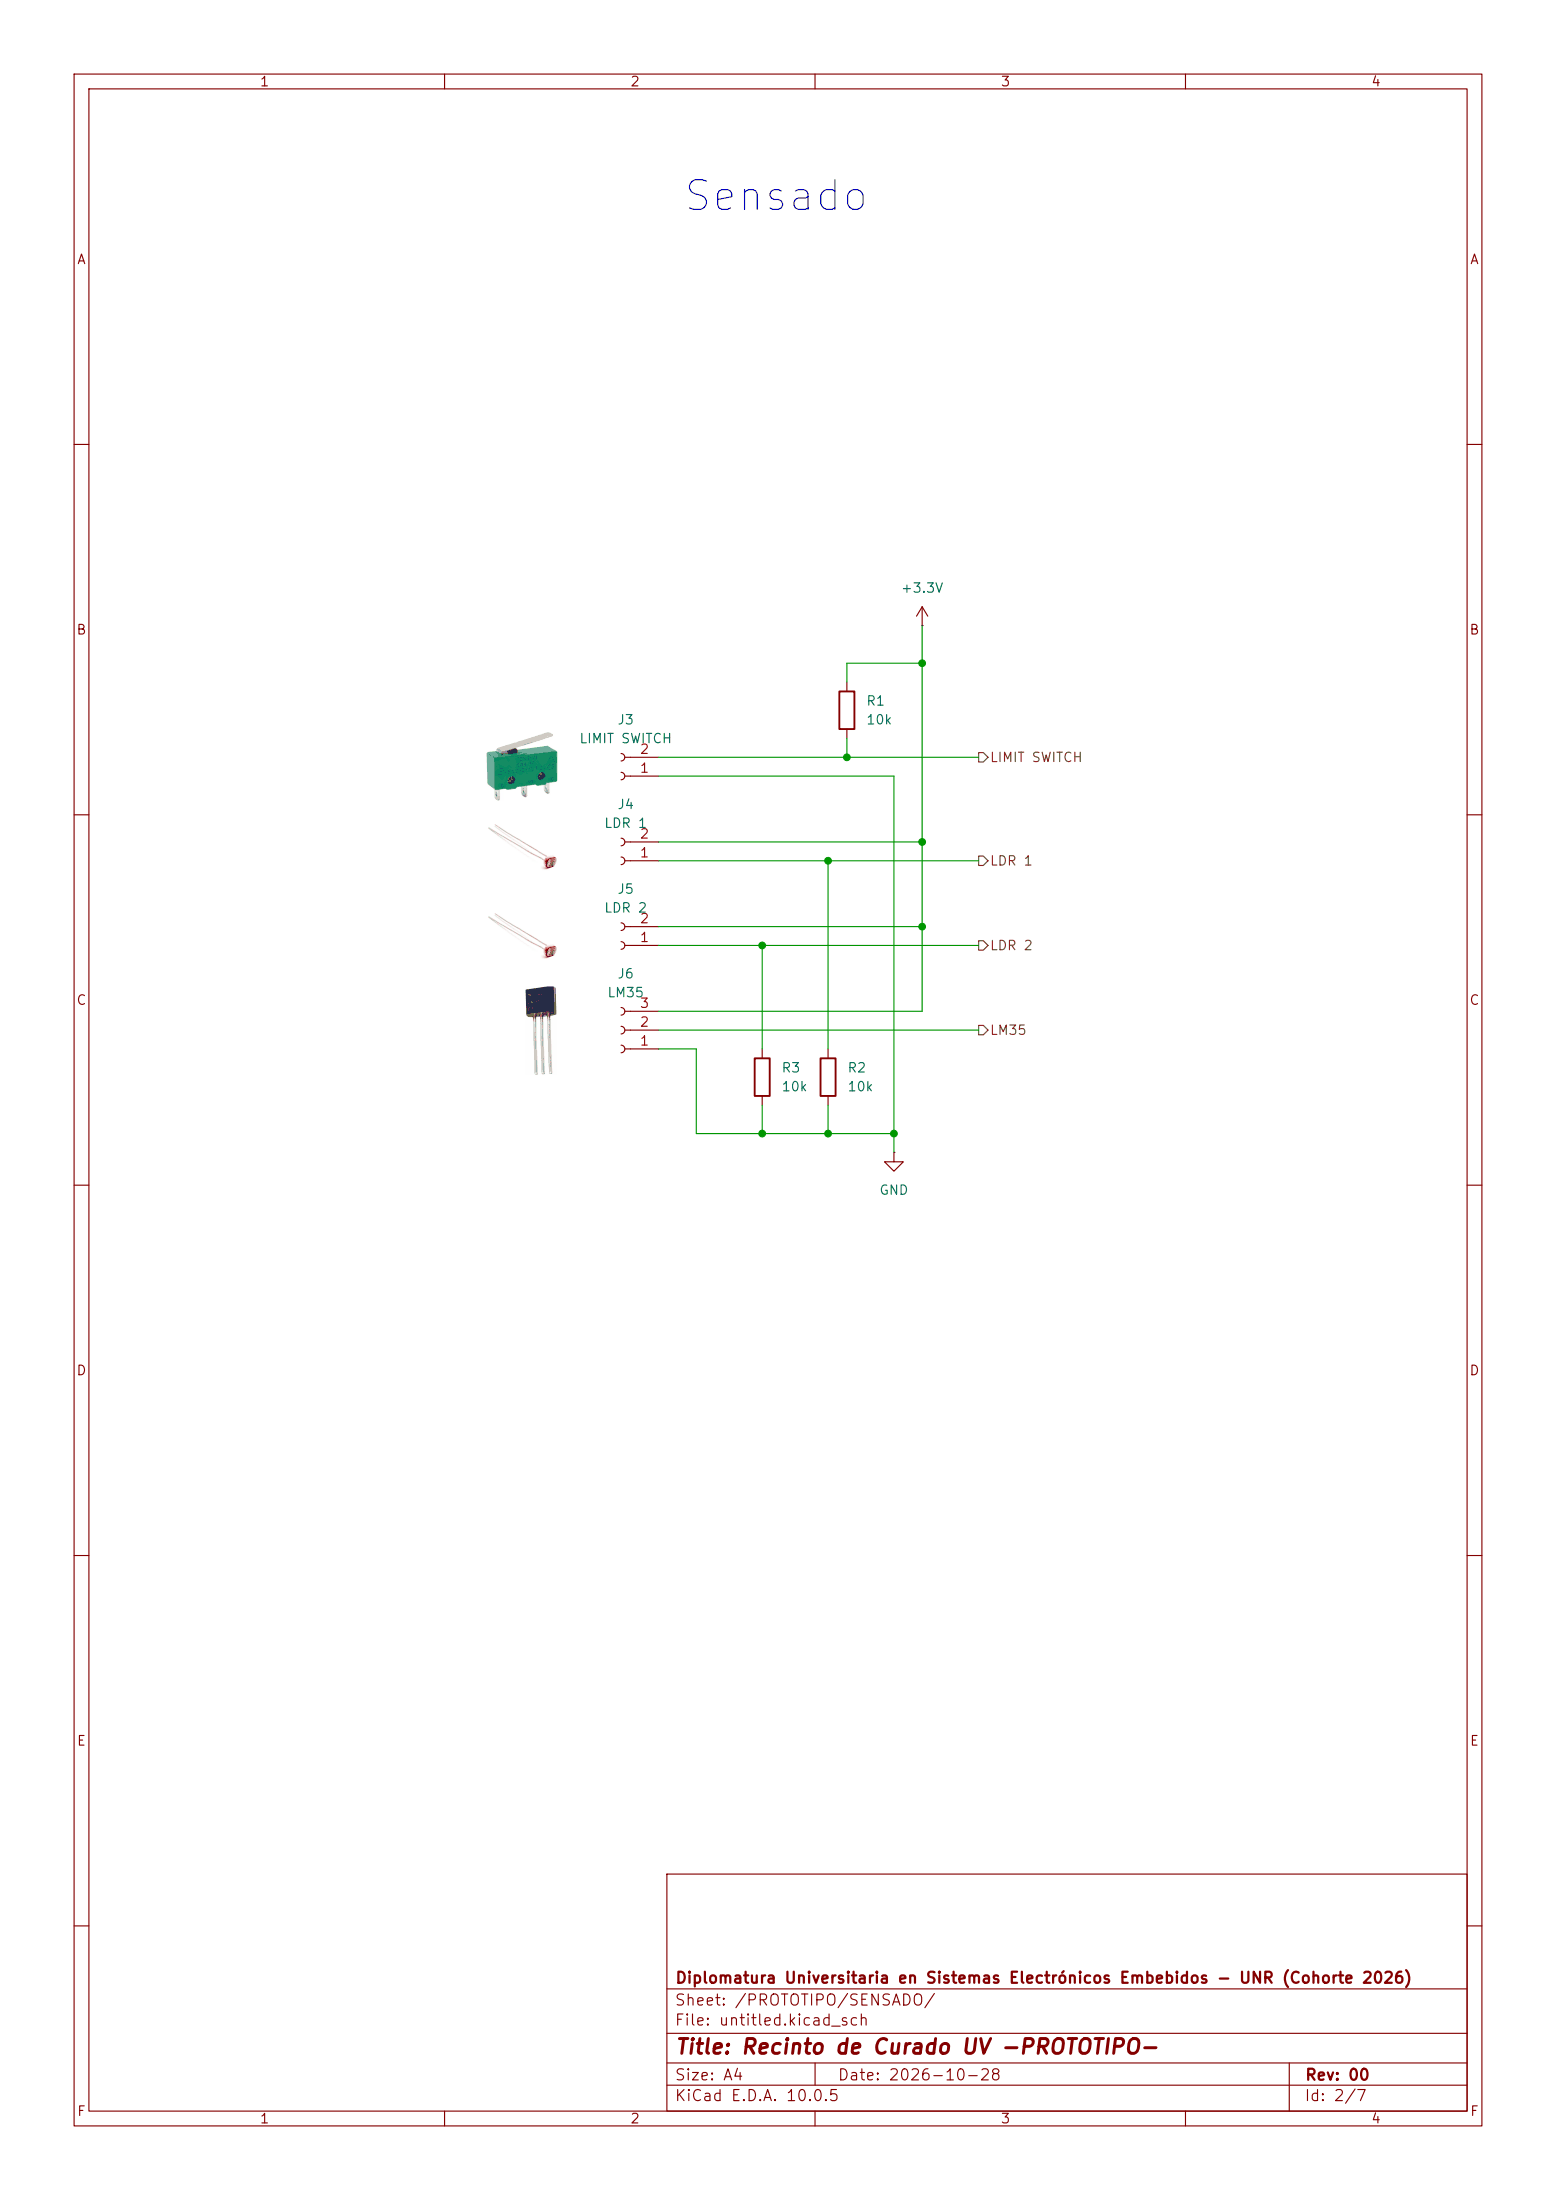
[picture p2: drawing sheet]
(kicad_sch
 (version 20260306)
 (generator "eeschema")
 (generator_version "10.0")
 (paper "A4" portrait)
 (title_block
  (title "Recinto de Curado UV -PROTOTIPO-")
  (date "2026-10-28")
  (rev "00")
  (company "Diplomatura Universitaria en Sistemas Electrónicos Embebidos - UNR (Cohorte 2026)"))
 (lib_symbols
  (symbol "Connector:Conn_01x02_Socket"
   (pin_names
    (offset 1.016) (hide yes)) (exclude_from_sim no) (in_bom yes) (on_board yes)
   (in_pos_files yes)
   (duplicate_pin_numbers_are_jumpers no)
   (property "Reference" "J" (at 0 2.54 0) (show_name no) (do_not_autoplace no) (effects (font (size 1.27 1.27))))
   (property "Value" "Conn_01x02_Socket" (at 0 -5.08 0) (show_name no) (do_not_autoplace no) (effects (font (size 1.27 1.27))))
   (property "Footprint" "" (at 0 0 0) (show_name no) (do_not_autoplace no) (hide yes) (effects (font (size 1.27 1.27))))
   (property "Datasheet" "" (at 0 0 0) (show_name no) (do_not_autoplace no) (hide yes) (effects (font (size 1.27 1.27))))
   (property "Description" "Generic connector, single row, 01x02, script generated" (at 0 0 0) (show_name no) (do_not_autoplace no) (hide yes) (effects (font (size 1.27 1.27))))
   (property "ki_locked" "" (at 0 0 0) (show_name no) (do_not_autoplace no) (effects (font (size 1.27 1.27))))
   (symbol "Conn_01x02_Socket_1_1"
    (polyline (pts (xy -1.27 0) (xy -0.508 0)) (stroke (width 0.1524) (type default)) (fill (type none)))
    (polyline (pts (xy -1.27 -2.54) (xy -0.508 -2.54)) (stroke (width 0.1524) (type default)) (fill (type none)))
    (arc (start 0 -0.508) (mid -0.5058 0) (end 0 0.508) (stroke (width 0.1524) (type default)) (fill (type none)))
    (arc (start 0 -3.048) (mid -0.5058 -2.54) (end 0 -2.032) (stroke (width 0.1524) (type default)) (fill (type none)))
    (pin passive line (at -5.08 0 0) (length 3.81) (name "Pin_1" (effects (font (size 1.27 1.27)))) (number "1" (effects (font (size 1.27 1.27)))))
    (pin passive line (at -5.08 -2.54 0) (length 3.81) (name "Pin_2" (effects (font (size 1.27 1.27)))) (number "2" (effects (font (size 1.27 1.27))))))
   (embedded_fonts no))
  (symbol "Connector:Conn_01x03_Socket"
   (pin_names
    (offset 1.016) (hide yes)) (exclude_from_sim no) (in_bom yes) (on_board yes)
   (in_pos_files yes)
   (duplicate_pin_numbers_are_jumpers no)
   (property "Reference" "J" (at 0 5.08 0) (show_name no) (do_not_autoplace no) (effects (font (size 1.27 1.27))))
   (property "Value" "Conn_01x03_Socket" (at 0 -5.08 0) (show_name no) (do_not_autoplace no) (effects (font (size 1.27 1.27))))
   (property "Footprint" "" (at 0 0 0) (show_name no) (do_not_autoplace no) (hide yes) (effects (font (size 1.27 1.27))))
   (property "Datasheet" "" (at 0 0 0) (show_name no) (do_not_autoplace no) (hide yes) (effects (font (size 1.27 1.27))))
   (property "Description" "Generic connector, single row, 01x03, script generated" (at 0 0 0) (show_name no) (do_not_autoplace no) (hide yes) (effects (font (size 1.27 1.27))))
   (property "ki_locked" "" (at 0 0 0) (show_name no) (do_not_autoplace no) (effects (font (size 1.27 1.27))))
   (symbol "Conn_01x03_Socket_1_1"
    (polyline (pts (xy -1.27 2.54) (xy -0.508 2.54)) (stroke (width 0.1524) (type default)) (fill (type none)))
    (polyline (pts (xy -1.27 0) (xy -0.508 0)) (stroke (width 0.1524) (type default)) (fill (type none)))
    (polyline (pts (xy -1.27 -2.54) (xy -0.508 -2.54)) (stroke (width 0.1524) (type default)) (fill (type none)))
    (arc (start 0 2.032) (mid -0.5058 2.54) (end 0 3.048) (stroke (width 0.1524) (type default)) (fill (type none)))
    (arc (start 0 -0.508) (mid -0.5058 0) (end 0 0.508) (stroke (width 0.1524) (type default)) (fill (type none)))
    (arc (start 0 -3.048) (mid -0.5058 -2.54) (end 0 -2.032) (stroke (width 0.1524) (type default)) (fill (type none)))
    (pin passive line (at -5.08 2.54 0) (length 3.81) (name "Pin_1" (effects (font (size 1.27 1.27)))) (number "1" (effects (font (size 1.27 1.27)))))
    (pin passive line (at -5.08 0 0) (length 3.81) (name "Pin_2" (effects (font (size 1.27 1.27)))) (number "2" (effects (font (size 1.27 1.27)))))
    (pin passive line (at -5.08 -2.54 0) (length 3.81) (name "Pin_3" (effects (font (size 1.27 1.27)))) (number "3" (effects (font (size 1.27 1.27))))))
   (embedded_fonts no))
  (symbol "Device:R"
   (pin_numbers (hide yes))
   (pin_names
    (offset 0)) (exclude_from_sim no) (in_bom yes) (on_board yes)
   (in_pos_files yes)
   (duplicate_pin_numbers_are_jumpers no)
   (property "Reference" "R" (at 2.032 0 90) (show_name no) (do_not_autoplace no) (effects (font (size 1.27 1.27))))
   (property "Value" "R" (at 0 0 90) (show_name no) (do_not_autoplace no) (effects (font (size 1.27 1.27))))
   (property "Footprint" "" (at -1.778 0 90) (show_name no) (do_not_autoplace no) (hide yes) (effects (font (size 1.27 1.27))))
   (property "Datasheet" "" (at 0 0 0) (show_name no) (do_not_autoplace no) (hide yes) (effects (font (size 1.27 1.27))))
   (property "Description" "Resistor" (at 0 0 0) (show_name no) (do_not_autoplace no) (hide yes) (effects (font (size 1.27 1.27))))
   (symbol "R_0_1"
    (rectangle (start -1.016 -2.54) (end 1.016 2.54) (stroke (width 0.254) (type default)) (fill (type none))))
   (symbol "R_1_1"
    (pin passive line (at 0 3.81 270) (length 1.27) (name "" (effects (font (size 1.27 1.27)))) (number "1" (effects (font (size 1.27 1.27)))))
    (pin passive line (at 0 -3.81 90) (length 1.27) (name "" (effects (font (size 1.27 1.27)))) (number "2" (effects (font (size 1.27 1.27))))))
   (embedded_fonts no))
  (symbol "power:+3.3V"
   (power global)
   (pin_numbers (hide yes))
   (pin_names
    (offset 0) (hide yes)) (exclude_from_sim no) (in_bom yes) (on_board yes)
   (in_pos_files yes)
   (duplicate_pin_numbers_are_jumpers no)
   (property "Reference" "#PWR" (at 0 -3.81 0) (show_name no) (do_not_autoplace no) (hide yes) (effects (font (size 1.27 1.27))))
   (property "Value" "+3.3V" (at 0 3.556 0) (show_name no) (do_not_autoplace no) (effects (font (size 1.27 1.27))))
   (property "Footprint" "" (at 0 0 0) (show_name no) (do_not_autoplace no) (hide yes) (effects (font (size 1.27 1.27))))
   (property "Datasheet" "" (at 0 0 0) (show_name no) (do_not_autoplace no) (hide yes) (effects (font (size 1.27 1.27))))
   (property "Description" "Power symbol creates a global label with name \"+3.3V\"" (at 0 0 0) (show_name no) (do_not_autoplace no) (hide yes) (effects (font (size 1.27 1.27))))
   (symbol "+3.3V_0_1"
    (polyline (pts (xy -0.762 1.27) (xy 0 2.54)) (stroke (width 0) (type default)) (fill (type none)))
    (polyline (pts (xy 0 2.54) (xy 0.762 1.27)) (stroke (width 0) (type default)) (fill (type none)))
    (polyline (pts (xy 0 0) (xy 0 2.54)) (stroke (width 0) (type default)) (fill (type none))))
   (symbol "+3.3V_1_1"
    (pin power_in line (at 0 0 90) (length 0) (name "" (effects (font (size 1.27 1.27)))) (number "1" (effects (font (size 1.27 1.27))))))
   (embedded_fonts no))
  (symbol "power:GND"
   (power global)
   (pin_numbers (hide yes))
   (pin_names
    (offset 0) (hide yes)) (exclude_from_sim no) (in_bom yes) (on_board yes)
   (in_pos_files yes)
   (duplicate_pin_numbers_are_jumpers no)
   (property "Reference" "#PWR" (at 0 -6.35 0) (show_name no) (do_not_autoplace no) (hide yes) (effects (font (size 1.27 1.27))))
   (property "Value" "GND" (at 0 -3.81 0) (show_name no) (do_not_autoplace no) (effects (font (size 1.27 1.27))))
   (property "Footprint" "" (at 0 0 0) (show_name no) (do_not_autoplace no) (hide yes) (effects (font (size 1.27 1.27))))
   (property "Datasheet" "" (at 0 0 0) (show_name no) (do_not_autoplace no) (hide yes) (effects (font (size 1.27 1.27))))
   (property "Description" "Power symbol creates a global label with name \"GND\" , ground" (at 0 0 0) (show_name no) (do_not_autoplace no) (hide yes) (effects (font (size 1.27 1.27))))
   (symbol "GND_0_1"
    (polyline (pts (xy 0 0) (xy 0 -1.27) (xy 1.27 -1.27) (xy 0 -2.54) (xy -1.27 -1.27) (xy 0 -1.27)) (stroke (width 0) (type default)) (fill (type none))))
   (symbol "GND_1_1"
    (pin power_in line (at 0 0 270) (length 0) (name "" (effects (font (size 1.27 1.27)))) (number "1" (effects (font (size 1.27 1.27))))))
   (embedded_fonts no)))
 (text "Sensado"
  (exclude_from_sim no)
  (at 104.775 26.67 0)
  (effects (font (size 4 4))))
 (junction
  (at 111.76 116.205)
  (diameter 0)
  (color 0 0 0 0))
 (junction
  (at 114.3 102.235)
  (diameter 0)
  (color 0 0 0 0))
 (junction
  (at 102.87 127.635)
  (diameter 0)
  (color 0 0 0 0))
 (junction
  (at 124.46 113.665)
  (diameter 0)
  (color 0 0 0 0))
 (junction
  (at 124.46 89.535)
  (diameter 0)
  (color 0 0 0 0))
 (junction
  (at 124.46 125.095)
  (diameter 0)
  (color 0 0 0 0))
 (junction
  (at 102.87 153.035)
  (diameter 0)
  (color 0 0 0 0))
 (junction
  (at 111.76 153.035)
  (diameter 0)
  (color 0 0 0 0))
 (junction
  (at 120.65 153.035)
  (diameter 0)
  (color 0 0 0 0))
 (wire
  (pts (xy 93.98 141.605) (xy 93.98 153.035))
  (stroke (width 0) (type default)))
 (wire
  (pts (xy 102.87 127.635) (xy 132.08 127.635))
  (stroke (width 0) (type default)))
 (wire
  (pts (xy 111.76 116.205) (xy 132.08 116.205))
  (stroke (width 0) (type default)))
 (wire
  (pts (xy 120.65 153.035) (xy 120.65 155.575))
  (stroke (width 0) (type default)))
 (wire
  (pts (xy 88.9 136.525) (xy 124.46 136.525))
  (stroke (width 0) (type default)))
 (wire
  (pts (xy 88.9 104.775) (xy 120.65 104.775))
  (stroke (width 0) (type default)))
 (wire
  (pts (xy 111.76 149.225) (xy 111.76 153.035))
  (stroke (width 0) (type default)))
 (wire
  (pts (xy 111.76 153.035) (xy 120.65 153.035))
  (stroke (width 0) (type default)))
 (wire
  (pts (xy 114.3 102.235) (xy 132.08 102.235))
  (stroke (width 0) (type default)))
 (wire
  (pts (xy 102.87 153.035) (xy 111.76 153.035))
  (stroke (width 0) (type default)))
 (wire
  (pts (xy 88.9 116.205) (xy 111.76 116.205))
  (stroke (width 0) (type default)))
 (wire
  (pts (xy 88.9 125.095) (xy 124.46 125.095))
  (stroke (width 0) (type default)))
 (wire
  (pts (xy 124.46 125.095) (xy 124.46 113.665))
  (stroke (width 0) (type default)))
 (wire
  (pts (xy 88.9 127.635) (xy 102.87 127.635))
  (stroke (width 0) (type default)))
 (wire
  (pts (xy 124.46 89.535) (xy 124.46 113.665))
  (stroke (width 0) (type default)))
 (wire
  (pts (xy 111.76 116.205) (xy 111.76 141.605))
  (stroke (width 0) (type default)))
 (wire
  (pts (xy 88.9 141.605) (xy 93.98 141.605))
  (stroke (width 0) (type default)))
 (wire
  (pts (xy 114.3 89.535) (xy 114.3 92.075))
  (stroke (width 0) (type default)))
 (wire
  (pts (xy 124.46 136.525) (xy 124.46 125.095))
  (stroke (width 0) (type default)))
 (wire
  (pts (xy 102.87 141.605) (xy 102.87 127.635))
  (stroke (width 0) (type default)))
 (wire
  (pts (xy 88.9 113.665) (xy 124.46 113.665))
  (stroke (width 0) (type default)))
 (wire
  (pts (xy 88.9 102.235) (xy 114.3 102.235))
  (stroke (width 0) (type default)))
 (wire
  (pts (xy 114.3 89.535) (xy 124.46 89.535))
  (stroke (width 0) (type default)))
 (wire
  (pts (xy 120.65 104.775) (xy 120.65 153.035))
  (stroke (width 0) (type default)))
 (wire
  (pts (xy 114.3 99.695) (xy 114.3 102.235))
  (stroke (width 0) (type default)))
 (wire
  (pts (xy 88.9 139.065) (xy 132.08 139.065))
  (stroke (width 0) (type default)))
 (wire
  (pts (xy 124.46 89.535) (xy 124.46 84.455))
  (stroke (width 0) (type default)))
 (wire
  (pts (xy 102.87 149.225) (xy 102.87 153.035))
  (stroke (width 0) (type default)))
 (wire
  (pts (xy 93.98 153.035) (xy 102.87 153.035))
  (stroke (width 0) (type default)))
 (image
  (at 73.025 139.065)
  (scale 0.127592)
  (data))
 (image
  (at 70.485 114.3)
  (scale 0.0984206)
  (data))
 (image
  (at 70.485 126.365)
  (scale 0.0984206)
  (data))
 (image
  (at 70.485 103.505)
  (scale 0.14224)
  (data))
 (hierarchical_label "LM35"
  (shape output)
  (at 132.08 139.065 0)
  (effects (font (size 1.27 1.27)) (justify left)))
 (hierarchical_label "LDR 2"
  (shape output)
  (at 132.08 127.635 0)
  (effects (font (size 1.27 1.27)) (justify left)))
 (hierarchical_label "LIMIT SWITCH"
  (shape output)
  (at 132.08 102.235 0)
  (effects (font (size 1.27 1.27)) (justify left)))
 (hierarchical_label "LDR 1"
  (shape output)
  (at 132.08 116.205 0)
  (effects (font (size 1.27 1.27)) (justify left)))
 (symbol
  (lib_id "Connector:Conn_01x02_Socket")
  (at 83.82 116.205 180)
  (unit 1)
  (body_style 1)
  (exclude_from_sim no)
  (in_bom yes)
  (on_board yes)
  (in_pos_files yes)
  (dnp no)
  (fields_autoplaced yes)
  (property "Reference" "J4" (at 84.455 108.585 0) (show_name no) (do_not_autoplace no) (effects (font (size 1.27 1.27))))
  (property "Value" "LDR 1" (at 84.455 111.125 0) (show_name no) (do_not_autoplace no) (effects (font (size 1.27 1.27))))
  (property "Footprint" "Connector_PinHeader_2.54mm:PinHeader_1x02_P2.54mm_Vertical" (at 83.82 116.205 0) (hide yes) (show_name no) (do_not_autoplace no) (effects (font (size 1.27 1.27))))
  (property "Datasheet" "" (at 83.82 116.205 0) (hide yes) (show_name no) (do_not_autoplace no) (effects (font (size 1.27 1.27))))
  (property "Description" "Pin Header 1x02, P2.54mm" (at 83.82 116.205 0) (hide yes) (show_name no) (do_not_autoplace no) (effects (font (size 1.27 1.27))))
  (pin "1")
  (pin "2"))
 (symbol
  (lib_id "Connector:Conn_01x02_Socket")
  (at 83.82 127.635 180)
  (unit 1)
  (body_style 1)
  (exclude_from_sim no)
  (in_bom yes)
  (on_board yes)
  (in_pos_files yes)
  (dnp no)
  (fields_autoplaced yes)
  (property "Reference" "J5" (at 84.455 120.015 0) (show_name no) (do_not_autoplace no) (effects (font (size 1.27 1.27))))
  (property "Value" "LDR 2" (at 84.455 122.555 0) (show_name no) (do_not_autoplace no) (effects (font (size 1.27 1.27))))
  (property "Footprint" "Connector_PinHeader_2.54mm:PinHeader_1x02_P2.54mm_Vertical" (at 83.82 127.635 0) (hide yes) (show_name no) (do_not_autoplace no) (effects (font (size 1.27 1.27))))
  (property "Datasheet" "" (at 83.82 127.635 0) (hide yes) (show_name no) (do_not_autoplace no) (effects (font (size 1.27 1.27))))
  (property "Description" "Pin Header 1x02, P2.54mm" (at 83.82 127.635 0) (hide yes) (show_name no) (do_not_autoplace no) (effects (font (size 1.27 1.27))))
  (pin "1")
  (pin "2"))
 (symbol
  (lib_id "power:GND")
  (at 120.65 155.575 0)
  (unit 1)
  (body_style 1)
  (exclude_from_sim no)
  (in_bom yes)
  (on_board yes)
  (in_pos_files yes)
  (dnp no)
  (fields_autoplaced yes)
  (property "Reference" "#PWR05" (at 120.65 161.925 0) (hide yes) (show_name no) (do_not_autoplace no) (effects (font (size 1.27 1.27))))
  (property "Value" "GND" (at 120.65 160.655 0) (show_name no) (do_not_autoplace no) (effects (font (size 1.27 1.27))))
  (property "Footprint" "" (at 120.65 155.575 0) (hide yes) (show_name no) (do_not_autoplace no) (effects (font (size 1.27 1.27))))
  (property "Datasheet" "" (at 120.65 155.575 0) (hide yes) (show_name no) (do_not_autoplace no) (effects (font (size 1.27 1.27))))
  (property "Description" "Power symbol creates a global label with name \"GND\" , ground" (at 120.65 155.575 0) (hide yes) (show_name no) (do_not_autoplace no) (effects (font (size 1.27 1.27))))
  (pin "1"))
 (symbol
  (lib_id "Connector:Conn_01x03_Socket")
  (at 83.82 139.065 180)
  (unit 1)
  (body_style 1)
  (exclude_from_sim no)
  (in_bom yes)
  (on_board yes)
  (in_pos_files yes)
  (dnp no)
  (fields_autoplaced yes)
  (property "Reference" "J6" (at 84.455 131.445 0) (show_name no) (do_not_autoplace no) (effects (font (size 1.27 1.27))))
  (property "Value" "LM35" (at 84.455 133.985 0) (show_name no) (do_not_autoplace no) (effects (font (size 1.27 1.27))))
  (property "Footprint" "Connector_PinHeader_2.54mm:PinHeader_1x03_P2.54mm_Vertical" (at 83.82 139.065 0) (hide yes) (show_name no) (do_not_autoplace no) (effects (font (size 1.27 1.27))))
  (property "Datasheet" "" (at 83.82 139.065 0) (hide yes) (show_name no) (do_not_autoplace no) (effects (font (size 1.27 1.27))))
  (property "Description" "Pin Header 1x03, P2.54mm" (at 83.82 139.065 0) (hide yes) (show_name no) (do_not_autoplace no) (effects (font (size 1.27 1.27))))
  (pin "2")
  (pin "1")
  (pin "3"))
 (symbol
  (lib_id "Device:R")
  (at 111.76 145.415 180)
  (unit 1)
  (body_style 1)
  (exclude_from_sim no)
  (in_bom yes)
  (on_board yes)
  (in_pos_files yes)
  (dnp no)
  (fields_autoplaced yes)
  (property "Reference" "R2" (at 114.3 144.1449 0) (show_name no) (do_not_autoplace no) (effects (font (size 1.27 1.27)) (justify right)))
  (property "Value" "10k" (at 114.3 146.6849 0) (show_name no) (do_not_autoplace no) (effects (font (size 1.27 1.27)) (justify right)))
  (property "Footprint" "Resistor_THT:R_Axial_DIN0207_L6.3mm_D2.5mm_P7.62mm_Horizontal" (at 113.538 145.415 90) (hide yes) (show_name no) (do_not_autoplace no) (effects (font (size 1.27 1.27))))
  (property "Datasheet" "" (at 111.76 145.415 0) (hide yes) (show_name no) (do_not_autoplace no) (effects (font (size 1.27 1.27))))
  (property "Description" "Resistor 10kΩ" (at 111.76 145.415 0) (hide yes) (show_name no) (do_not_autoplace no) (effects (font (size 1.27 1.27))))
  (pin "2")
  (pin "1"))
 (symbol
  (lib_id "Connector:Conn_01x02_Socket")
  (at 83.82 104.775 180)
  (unit 1)
  (body_style 1)
  (exclude_from_sim no)
  (in_bom yes)
  (on_board yes)
  (in_pos_files yes)
  (dnp no)
  (fields_autoplaced yes)
  (property "Reference" "J3" (at 84.455 97.155 0) (show_name no) (do_not_autoplace no) (effects (font (size 1.27 1.27))))
  (property "Value" "LIMIT SWITCH" (at 84.455 99.695 0) (show_name no) (do_not_autoplace no) (effects (font (size 1.27 1.27))))
  (property "Footprint" "Connector_PinHeader_2.54mm:PinHeader_1x02_P2.54mm_Vertical" (at 83.82 104.775 0) (hide yes) (show_name no) (do_not_autoplace no) (effects (font (size 1.27 1.27))))
  (property "Datasheet" "" (at 83.82 104.775 0) (hide yes) (show_name no) (do_not_autoplace no) (effects (font (size 1.27 1.27))))
  (property "Description" "Pin Header 1x02, P2.54mm" (at 83.82 104.775 0) (hide yes) (show_name no) (do_not_autoplace no) (effects (font (size 1.27 1.27))))
  (pin "1")
  (pin "2"))
 (symbol
  (lib_id "Device:R")
  (at 102.87 145.415 180)
  (unit 1)
  (body_style 1)
  (exclude_from_sim no)
  (in_bom yes)
  (on_board yes)
  (in_pos_files yes)
  (dnp no)
  (fields_autoplaced yes)
  (property "Reference" "R3" (at 105.41 144.1449 0) (show_name no) (do_not_autoplace no) (effects (font (size 1.27 1.27)) (justify right)))
  (property "Value" "10k" (at 105.41 146.6849 0) (show_name no) (do_not_autoplace no) (effects (font (size 1.27 1.27)) (justify right)))
  (property "Footprint" "Resistor_THT:R_Axial_DIN0207_L6.3mm_D2.5mm_P7.62mm_Horizontal" (at 104.648 145.415 90) (hide yes) (show_name no) (do_not_autoplace no) (effects (font (size 1.27 1.27))))
  (property "Datasheet" "" (at 102.87 145.415 0) (hide yes) (show_name no) (do_not_autoplace no) (effects (font (size 1.27 1.27))))
  (property "Description" "Resistor 10kΩ" (at 102.87 145.415 0) (hide yes) (show_name no) (do_not_autoplace no) (effects (font (size 1.27 1.27))))
  (pin "2")
  (pin "1"))
 (symbol
  (lib_id "power:+3.3V")
  (at 124.46 84.455 0)
  (unit 1)
  (body_style 1)
  (exclude_from_sim no)
  (in_bom yes)
  (on_board yes)
  (in_pos_files yes)
  (dnp no)
  (fields_autoplaced yes)
  (property "Reference" "#PWR01" (at 124.46 88.265 0) (hide yes) (show_name no) (do_not_autoplace no) (effects (font (size 1.27 1.27))))
  (property "Value" "+3.3V" (at 124.46 79.375 0) (show_name no) (do_not_autoplace no) (effects (font (size 1.27 1.27))))
  (property "Footprint" "" (at 124.46 84.455 0) (hide yes) (show_name no) (do_not_autoplace no) (effects (font (size 1.27 1.27))))
  (property "Datasheet" "" (at 124.46 84.455 0) (hide yes) (show_name no) (do_not_autoplace no) (effects (font (size 1.27 1.27))))
  (property "Description" "Power symbol creates a global label with name \"+3.3V\"" (at 124.46 84.455 0) (hide yes) (show_name no) (do_not_autoplace no) (effects (font (size 1.27 1.27))))
  (pin "1"))
 (symbol
  (lib_id "Device:R")
  (at 114.3 95.885 0)
  (unit 1)
  (body_style 1)
  (exclude_from_sim no)
  (in_bom yes)
  (on_board yes)
  (in_pos_files yes)
  (dnp no)
  (fields_autoplaced yes)
  (property "Reference" "R1" (at 116.84 94.6149 0) (show_name no) (do_not_autoplace no) (effects (font (size 1.27 1.27)) (justify left)))
  (property "Value" "10k" (at 116.84 97.1549 0) (show_name no) (do_not_autoplace no) (effects (font (size 1.27 1.27)) (justify left)))
  (property "Footprint" "Resistor_THT:R_Axial_DIN0207_L6.3mm_D2.5mm_P7.62mm_Horizontal" (at 112.522 95.885 90) (hide yes) (show_name no) (do_not_autoplace no) (effects (font (size 1.27 1.27))))
  (property "Datasheet" "" (at 114.3 95.885 0) (hide yes) (show_name no) (do_not_autoplace no) (effects (font (size 1.27 1.27))))
  (property "Description" "Resistor 10kΩ" (at 114.3 95.885 0) (hide yes) (show_name no) (do_not_autoplace no) (effects (font (size 1.27 1.27))))
  (pin "2")
  (pin "1")))
